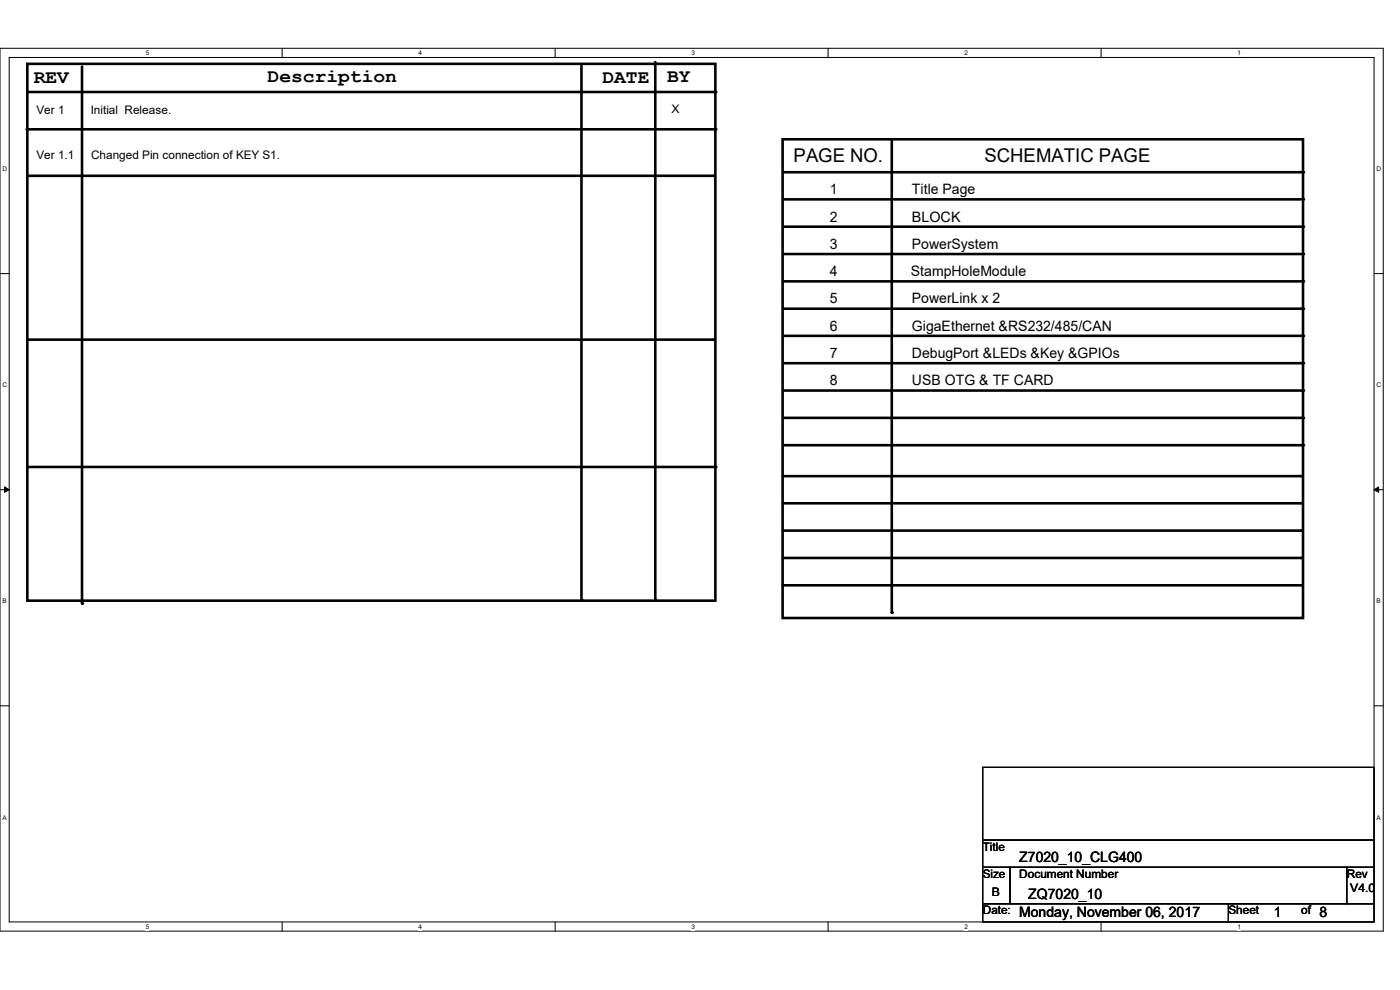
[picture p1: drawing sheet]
<svg xmlns="http://www.w3.org/2000/svg" width="297mm" height="210mm" viewBox="0 0 297 210" stroke-linecap="round" stroke-linejoin="round" font-family="sans-serif">
<path d="M0 10.2h293.5v187.3h-293.5zM1.9 12.2h289.6v183.4h-289.6z" fill="none" stroke="#000" stroke-width=".21"/>
<g fill="#fff">
<path d="M30.9 10.5h.8v1.5h-.8z"/>
<path d="M30.9 195.8h.8v1.5h-.8z"/>
</g>
<path d="M59.9 10.2v2M59.9 195.6v1.9" fill="none" stroke="#000" stroke-width=".21"/>
<g fill="#fff">
<path d="M88.8 10.5h.8v1.5h-.8z"/>
<path d="M88.8 195.8h.8v1.5h-.8z"/>
</g>
<path d="M117.8 10.2v2M117.8 195.6v1.9" fill="none" stroke="#000" stroke-width=".21"/>
<g fill="#fff">
<path d="M146.7 10.5h.8v1.5h-.8z"/>
<path d="M146.7 195.8h.8v1.5h-.8z"/>
</g>
<path d="M175.7 10.2v2M175.7 195.6v1.9" fill="none" stroke="#000" stroke-width=".21"/>
<g fill="#fff">
<path d="M204.6 10.5h.8v1.5h-.8z"/>
<path d="M204.6 195.8h.8v1.5h-.8z"/>
</g>
<path d="M233.6 10.2v2M233.6 195.6v1.9" fill="none" stroke="#000" stroke-width=".21"/>
<g fill="#fff">
<path d="M262.6 10.5h.7v1.5h-.7z"/>
<path d="M262.6 195.8h.7v1.5h-.7z"/>
<path d="M.5 35.1h1v1.5h-1z"/>
<path d="M292 35.1h1v1.5h-1z"/>
<path d="M.5 80.9h1v1.6h-1z"/>
<path d="M292 80.9h1v1.6h-1z"/>
</g>
<path d="M0 58h1.9M291.5 58h2" fill="none" stroke="#000" stroke-width=".21"/>
<g fill="#fff">
<path d="M.5 126.8h.9v1.5h-.9z"/>
<path d="M292 126.8h.9v1.5h-.9z"/>
</g>
<path d="M0 103.9h1.9M291.5 103.9h2" fill="none" stroke="#000" stroke-width=".21"/>
<path d="M1 103.3l.9 .6-.9 .5zM291.5 103.9l1-.6v1.1z" fill="#000" stroke="#000" stroke-width=".21"/>
<g fill="#fff">
<path d="M.5 172.6h.9v1.6h-.9z"/>
<path d="M292 172.6h.9v1.6h-.9z"/>
</g>
<path d="M0 149.7h1.9M291.5 149.7h2M208.5 162.8h83v15.4h-83zM208.5 178.2h83v5.8h-83zM208.5 184h5.8v7.7h-5.8zM208.5 191.7h52.1v3.9h-52.1zM214.3 184h71.4v7.7h-71.4zM260.6 191.7h30.9v3.9h-30.9zM285.7 184h5.8v7.7h-5.8z" fill="none" stroke="#000" stroke-width=".21"/>
<g fill="none" stroke="#000" stroke-width=".55">
<path d="M5.8 13.5h146v113.9h-146zM6 19.5h145.8M17.4 14.1v113.9M123.4 13.9v113.4M139 13.2v114.1M5.6 27.4h146.2M5.8 37.3h145.5M166 29.5h110.4v101.6h-110.4zM166.4 36.5h110M189.2 29.5v100.5M166.4 48.1h110M166.4 59.7h110"/>
<path d="M166.4 53.9h110M166.4 42.3h110M5.8 72.1h145.5M166.4 77h110M166.4 71.2h110M166.4 65.5h110M5.8 99.1h146M166.4 82.8h110M166.4 88.6h110M166.4 94.4h110M166 101h110.1M166 106.8h110.1"/>
<path d="M166 112.6h110.1M166 118.4h110.1M166 124.2h110.1"/>
</g>
<g fill="#000">
<circle cx="151.8" cy="19.5" r=".28"/>
<circle cx="151.3" cy="37.3" r=".28"/>
<circle cx="151.8" cy="27.4" r=".28"/>
<circle cx="276.4" cy="36.5" r=".28"/>
<circle cx="276.4" cy="59.7" r=".28"/>
<circle cx="276.4" cy="42.3" r=".28"/>
<circle cx="276.4" cy="48.1" r=".28"/>
<circle cx="276.4" cy="53.9" r=".28"/>
<circle cx="151.3" cy="72.1" r=".28"/>
<circle cx="276.4" cy="71.2" r=".28"/>
<circle cx="276.4" cy="65.5" r=".28"/>
<circle cx="276.4" cy="77" r=".28"/>
<circle cx="151.8" cy="99.1" r=".28"/>
<circle cx="276.4" cy="94.4" r=".28"/>
<circle cx="276.4" cy="82.8" r=".28"/>
<circle cx="276.4" cy="88.6" r=".28"/>
<circle cx="276.1" cy="101" r=".28"/>
<circle cx="276.1" cy="112.6" r=".28"/>
<circle cx="276.1" cy="106.8" r=".28"/>
<circle cx="276.1" cy="118.4" r=".28"/>
<circle cx="17.4" cy="128" r=".28"/>
<circle cx="123.4" cy="127.3" r=".28"/>
<circle cx="139" cy="127.3" r=".28"/>
<circle cx="189.2" cy="130" r=".28"/>
<circle cx="276.1" cy="124.2" r=".28"/>
</g>
<g font-size="4">
<text x="7.2" y="17.7">REV</text>
<text x="56.8" y="17.3">Description</text>
<text x="127.8" y="17.5">DATE</text>
<text x="141.5" y="17.3">BY</text>
<text x="168.4" y="34.3">PAGE NO.</text>
<text x="208.9" y="34.3">SCHEMATIC PAGE</text>
</g>
<g font-size="3">
<text x="176.1" y="41.2">1</text>
<text x="193.5" y="41.2">Title Page</text>
<text x="176.1" y="47">2</text>
<text x="193.5" y="47">BLOCK</text>
<text x="176.1" y="52.8">3</text>
<text x="193.5" y="52.8">PowerSystem</text>
<text x="176.1" y="58.6">4</text>
<text x="193.3" y="58.6">StampHoleModule</text>
<text x="176.1" y="64.3">5</text>
<text x="193.5" y="64.3">PowerLink x 2</text>
<text x="176.1" y="70.1">6</text>
<text x="193.5" y="70.1">GigaEthernet &amp;RS232/485/CAN</text>
<text x="176.1" y="75.9">7</text>
<text x="193.5" y="75.9">DebugPort &amp;LEDs &amp;Key &amp;GPIOs</text>
<text x="176.1" y="81.7">8</text>
<text x="193.5" y="81.7">USB OTG &amp; TF CARD</text>
<text x="216.2" y="182.9">Z7020_10_CLG400</text>
<text x="218.1" y="190.6">ZQ7020_10</text>
<text x="216.2" y="194.5">Monday, November 06, 2017</text>
<text x="270.3" y="194.5">1</text>
<text x="279.9" y="194.5">8</text>
</g>
<g font-size="2.5">
<text x="142.5" y="23.9">X</text>
<text x="7.7" y="24.1">Ver 1</text>
<text x="19.3" y="24.1">Initial Release.</text>
<text x="7.7" y="33.7">Ver 1.1</text>
<text x="19.3" y="33.7">Changed Pin connection of KEY S1.</text>
<text x="208.5" y="180.5">Title</text>
<text x="208.5" y="186.2">Size</text>
<text x="210.4" y="190.1">B</text>
<text x="216.2" y="186.2">Document Number</text>
<text x="285.7" y="186.2">Rev</text>
<text x="286.5" y="189.3">V4.0</text>
<text x="208.5" y="194">Date:</text>
<text x="260.6" y="194">Sheet</text>
<text x="276.1" y="194">of</text>
</g>
<g font-size="1.4">
<text x="30.9" y="11.7">5</text>
<text x="88.8" y="11.7">4</text>
<text x="146.7" y="11.7">3</text>
<text x="204.6" y="11.7">2</text>
<text x="262.6" y="11.7">1</text>
<text x=".5" y="36.3">D</text>
<text x="292" y="36.3">D</text>
<text x=".5" y="82.2">C</text>
<text x="292" y="82.2">C</text>
<text x=".5" y="128">B</text>
<text x="292" y="128">B</text>
<text x=".5" y="173.9">A</text>
<text x="292" y="173.9">A</text>
<text x="30.9" y="197">5</text>
<text x="88.8" y="197">4</text>
<text x="146.7" y="197">3</text>
<text x="204.6" y="197">2</text>
<text x="262.6" y="197">1</text>
</g>
</svg>
